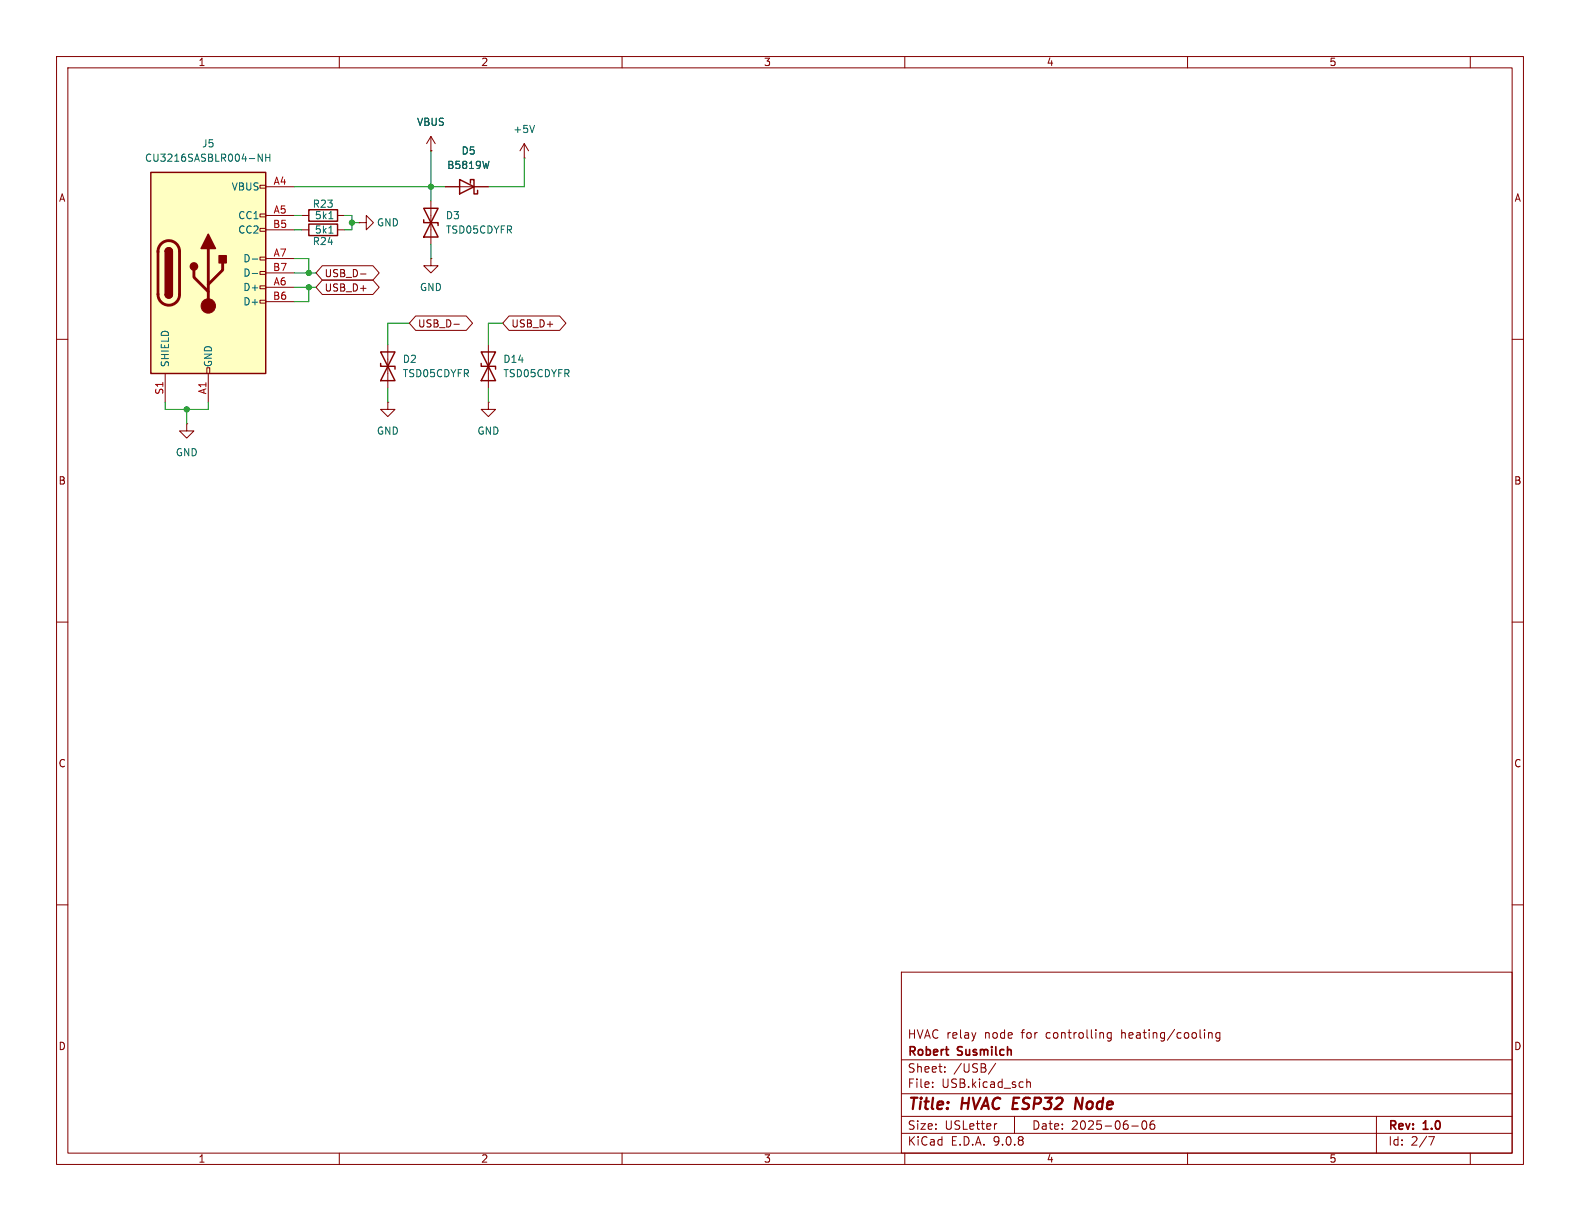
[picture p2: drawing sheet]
(kicad_sch
 (version 20250114)
 (generator "eeschema")
 (generator_version "9.0")
 (paper "USLetter")
 (title_block
  (title "HVAC ESP32 Node")
  (date "2025-06-06")
  (rev "1.0")
  (company "Robert Susmilch")
  (comment 1 "HVAC relay node for controlling heating/cooling"))
 (lib_symbols
  (symbol "Connector:USB_C_Receptacle_USB2.0_14P"
   (pin_names
    (offset 1.016)) (exclude_from_sim no) (in_bom yes) (on_board yes)
   (property "Reference" "J" (at 0 22.225 0) (effects (font (size 1.27 1.27))))
   (property "Value" "USB_C_Receptacle_USB2.0_14P" (at 0 19.685 0) (effects (font (size 1.27 1.27))))
   (property "Footprint" "" (at 3.81 0 0) (effects (font (size 1.27 1.27)) (hide yes)))
   (property "Datasheet" "https://www.usb.org/sites/default/files/documents/usb_type-c.zip" (at 3.81 0 0) (effects (font (size 1.27 1.27)) (hide yes)))
   (property "Description" "USB 2.0-only 14P Type-C Receptacle connector" (at 0 0 0) (effects (font (size 1.27 1.27)) (hide yes)))
   (symbol "USB_C_Receptacle_USB2.0_14P_0_0"
    (rectangle (start -0.254 -17.78) (end 0.254 -16.764) (stroke (width 0) (type default)) (fill (type none)))
    (rectangle (start 10.16 15.494) (end 9.144 14.986) (stroke (width 0) (type default)) (fill (type none)))
    (rectangle (start 10.16 10.414) (end 9.144 9.906) (stroke (width 0) (type default)) (fill (type none)))
    (rectangle (start 10.16 7.874) (end 9.144 7.366) (stroke (width 0) (type default)) (fill (type none)))
    (rectangle (start 10.16 2.794) (end 9.144 2.286) (stroke (width 0) (type default)) (fill (type none)))
    (rectangle (start 10.16 0.254) (end 9.144 -0.254) (stroke (width 0) (type default)) (fill (type none)))
    (rectangle (start 10.16 -2.286) (end 9.144 -2.794) (stroke (width 0) (type default)) (fill (type none)))
    (rectangle (start 10.16 -4.826) (end 9.144 -5.334) (stroke (width 0) (type default)) (fill (type none))))
   (symbol "USB_C_Receptacle_USB2.0_14P_0_1"
    (rectangle (start -10.16 17.78) (end 10.16 -17.78) (stroke (width 0.254) (type default)) (fill (type background)))
    (polyline (pts (xy -8.89 -3.81) (xy -8.89 3.81)) (stroke (width 0.508) (type default)) (fill (type none)))
    (rectangle (start -7.62 -3.81) (end -6.35 3.81) (stroke (width 0.254) (type default)) (fill (type outline)))
    (arc (start -7.62 3.81) (mid -6.985 4.4423) (end -6.35 3.81) (stroke (width 0.254) (type default)) (fill (type none)))
    (arc (start -7.62 3.81) (mid -6.985 4.4423) (end -6.35 3.81) (stroke (width 0.254) (type default)) (fill (type outline)))
    (arc (start -8.89 3.81) (mid -6.985 5.7067) (end -5.08 3.81) (stroke (width 0.508) (type default)) (fill (type none)))
    (arc (start -5.08 -3.81) (mid -6.985 -5.7067) (end -8.89 -3.81) (stroke (width 0.508) (type default)) (fill (type none)))
    (arc (start -6.35 -3.81) (mid -6.985 -4.4423) (end -7.62 -3.81) (stroke (width 0.254) (type default)) (fill (type none)))
    (arc (start -6.35 -3.81) (mid -6.985 -4.4423) (end -7.62 -3.81) (stroke (width 0.254) (type default)) (fill (type outline)))
    (polyline (pts (xy -5.08 3.81) (xy -5.08 -3.81)) (stroke (width 0.508) (type default)) (fill (type none)))
    (circle (center -2.54 1.143) (radius 0.635) (stroke (width 0.254) (type default)) (fill (type outline)))
    (polyline (pts (xy -1.27 4.318) (xy 0 6.858) (xy 1.27 4.318) (xy -1.27 4.318)) (stroke (width 0.254) (type default)) (fill (type outline)))
    (polyline (pts (xy 0 -2.032) (xy 2.54 0.508) (xy 2.54 1.778)) (stroke (width 0.508) (type default)) (fill (type none)))
    (polyline (pts (xy 0 -3.302) (xy -2.54 -0.762) (xy -2.54 0.508)) (stroke (width 0.508) (type default)) (fill (type none)))
    (polyline (pts (xy 0 -5.842) (xy 0 4.318)) (stroke (width 0.508) (type default)) (fill (type none)))
    (circle (center 0 -5.842) (radius 1.27) (stroke (width 0) (type default)) (fill (type outline)))
    (rectangle (start 1.905 1.778) (end 3.175 3.048) (stroke (width 0.254) (type default)) (fill (type outline))))
   (symbol "USB_C_Receptacle_USB2.0_14P_1_1"
    (pin passive line (at -7.62 -22.86 90) (length 5.08) (name "SHIELD" (effects (font (size 1.27 1.27)))) (number "S1" (effects (font (size 1.27 1.27)))))
    (pin passive line (at 0 -22.86 90) (length 5.08) (name "GND" (effects (font (size 1.27 1.27)))) (number "A1" (effects (font (size 1.27 1.27)))))
    (pin passive line (at 0 -22.86 90) (length 5.08) (hide yes) (name "GND" (effects (font (size 1.27 1.27)))) (number "A12" (effects (font (size 1.27 1.27)))))
    (pin passive line (at 0 -22.86 90) (length 5.08) (hide yes) (name "GND" (effects (font (size 1.27 1.27)))) (number "B1" (effects (font (size 1.27 1.27)))))
    (pin passive line (at 0 -22.86 90) (length 5.08) (hide yes) (name "GND" (effects (font (size 1.27 1.27)))) (number "B12" (effects (font (size 1.27 1.27)))))
    (pin passive line (at 15.24 15.24 180) (length 5.08) (name "VBUS" (effects (font (size 1.27 1.27)))) (number "A4" (effects (font (size 1.27 1.27)))))
    (pin passive line (at 15.24 15.24 180) (length 5.08) (hide yes) (name "VBUS" (effects (font (size 1.27 1.27)))) (number "A9" (effects (font (size 1.27 1.27)))))
    (pin passive line (at 15.24 15.24 180) (length 5.08) (hide yes) (name "VBUS" (effects (font (size 1.27 1.27)))) (number "B4" (effects (font (size 1.27 1.27)))))
    (pin passive line (at 15.24 15.24 180) (length 5.08) (hide yes) (name "VBUS" (effects (font (size 1.27 1.27)))) (number "B9" (effects (font (size 1.27 1.27)))))
    (pin bidirectional line (at 15.24 10.16 180) (length 5.08) (name "CC1" (effects (font (size 1.27 1.27)))) (number "A5" (effects (font (size 1.27 1.27)))))
    (pin bidirectional line (at 15.24 7.62 180) (length 5.08) (name "CC2" (effects (font (size 1.27 1.27)))) (number "B5" (effects (font (size 1.27 1.27)))))
    (pin bidirectional line (at 15.24 2.54 180) (length 5.08) (name "D-" (effects (font (size 1.27 1.27)))) (number "A7" (effects (font (size 1.27 1.27)))))
    (pin bidirectional line (at 15.24 0 180) (length 5.08) (name "D-" (effects (font (size 1.27 1.27)))) (number "B7" (effects (font (size 1.27 1.27)))))
    (pin bidirectional line (at 15.24 -2.54 180) (length 5.08) (name "D+" (effects (font (size 1.27 1.27)))) (number "A6" (effects (font (size 1.27 1.27)))))
    (pin bidirectional line (at 15.24 -5.08 180) (length 5.08) (name "D+" (effects (font (size 1.27 1.27)))) (number "B6" (effects (font (size 1.27 1.27))))))
   (embedded_fonts no))
  (symbol "Device:D_Schottky"
   (pin_numbers (hide yes))
   (pin_names
    (offset 1.016) (hide yes)) (exclude_from_sim no) (in_bom yes) (on_board yes)
   (property "Reference" "D" (at 0 2.54 0) (effects (font (size 1.27 1.27))))
   (property "Value" "D_Schottky" (at 0 -2.54 0) (effects (font (size 1.27 1.27))))
   (property "Footprint" "" (at 0 0 0) (effects (font (size 1.27 1.27)) (hide yes)))
   (property "Datasheet" "~" (at 0 0 0) (effects (font (size 1.27 1.27)) (hide yes)))
   (property "Description" "Schottky diode" (at 0 0 0) (effects (font (size 1.27 1.27)) (hide yes)))
   (symbol "D_Schottky_0_1"
    (polyline (pts (xy -1.905 0.635) (xy -1.905 1.27) (xy -1.27 1.27) (xy -1.27 -1.27) (xy -0.635 -1.27) (xy -0.635 -0.635)) (stroke (width 0.254) (type default)) (fill (type none)))
    (polyline (pts (xy 1.27 1.27) (xy 1.27 -1.27) (xy -1.27 0) (xy 1.27 1.27)) (stroke (width 0.254) (type default)) (fill (type none)))
    (polyline (pts (xy 1.27 0) (xy -1.27 0)) (stroke (width 0) (type default)) (fill (type none))))
   (symbol "D_Schottky_1_1"
    (pin passive line (at -3.81 0 0) (length 2.54) (name "K" (effects (font (size 1.27 1.27)))) (number "1" (effects (font (size 1.27 1.27)))))
    (pin passive line (at 3.81 0 180) (length 2.54) (name "A" (effects (font (size 1.27 1.27)))) (number "2" (effects (font (size 1.27 1.27))))))
   (embedded_fonts no))
  (symbol "Device:D_TVS"
   (pin_numbers (hide yes))
   (pin_names
    (offset 1.016) (hide yes)) (exclude_from_sim no) (in_bom yes) (on_board yes)
   (property "Reference" "D" (at 0 2.54 0) (effects (font (size 1.27 1.27))))
   (property "Value" "D_TVS" (at 0 -2.54 0) (effects (font (size 1.27 1.27))))
   (property "Footprint" "" (at 0 0 0) (effects (font (size 1.27 1.27)) (hide yes)))
   (property "Datasheet" "~" (at 0 0 0) (effects (font (size 1.27 1.27)) (hide yes)))
   (property "Description" "Bidirectional transient-voltage-suppression diode" (at 0 0 0) (effects (font (size 1.27 1.27)) (hide yes)))
   (symbol "D_TVS_0_1"
    (polyline (pts (xy -2.54 1.27) (xy -2.54 -1.27) (xy 2.54 1.27) (xy 2.54 -1.27) (xy -2.54 1.27)) (stroke (width 0.254) (type default)) (fill (type none)))
    (polyline (pts (xy 0.508 1.27) (xy 0 1.27) (xy 0 -1.27) (xy -0.508 -1.27)) (stroke (width 0.254) (type default)) (fill (type none)))
    (polyline (pts (xy 1.27 0) (xy -1.27 0)) (stroke (width 0) (type default)) (fill (type none))))
   (symbol "D_TVS_1_1"
    (pin passive line (at -3.81 0 0) (length 2.54) (name "A1" (effects (font (size 1.27 1.27)))) (number "1" (effects (font (size 1.27 1.27)))))
    (pin passive line (at 3.81 0 180) (length 2.54) (name "A2" (effects (font (size 1.27 1.27)))) (number "2" (effects (font (size 1.27 1.27))))))
   (embedded_fonts no))
  (symbol "Device:R"
   (pin_numbers (hide yes))
   (pin_names
    (offset 0)) (exclude_from_sim no) (in_bom yes) (on_board yes)
   (property "Reference" "R" (at 2.032 0 90) (effects (font (size 1.27 1.27))))
   (property "Value" "R" (at 0 0 90) (effects (font (size 1.27 1.27))))
   (property "Footprint" "" (at -1.778 0 90) (effects (font (size 1.27 1.27)) (hide yes)))
   (property "Datasheet" "~" (at 0 0 0) (effects (font (size 1.27 1.27)) (hide yes)))
   (property "Description" "Resistor" (at 0 0 0) (effects (font (size 1.27 1.27)) (hide yes)))
   (symbol "R_0_1"
    (rectangle (start -1.016 -2.54) (end 1.016 2.54) (stroke (width 0.254) (type default)) (fill (type none))))
   (symbol "R_1_1"
    (pin passive line (at 0 3.81 270) (length 1.27) (name "~" (effects (font (size 1.27 1.27)))) (number "1" (effects (font (size 1.27 1.27)))))
    (pin passive line (at 0 -3.81 90) (length 1.27) (name "~" (effects (font (size 1.27 1.27)))) (number "2" (effects (font (size 1.27 1.27))))))
   (embedded_fonts no))
  (symbol "power:+5V"
   (power)
   (pin_numbers (hide yes))
   (pin_names
    (offset 0) (hide yes)) (exclude_from_sim no) (in_bom yes) (on_board yes)
   (property "Reference" "#PWR" (at 0 -3.81 0) (effects (font (size 1.27 1.27)) (hide yes)))
   (property "Value" "+5V" (at 0 3.556 0) (effects (font (size 1.27 1.27))))
   (property "Footprint" "" (at 0 0 0) (effects (font (size 1.27 1.27)) (hide yes)))
   (property "Datasheet" "" (at 0 0 0) (effects (font (size 1.27 1.27)) (hide yes)))
   (property "Description" "Power symbol creates a global label with name \"+5V\"" (at 0 0 0) (effects (font (size 1.27 1.27)) (hide yes)))
   (symbol "+5V_0_1"
    (polyline (pts (xy -0.762 1.27) (xy 0 2.54)) (stroke (width 0) (type default)) (fill (type none)))
    (polyline (pts (xy 0 2.54) (xy 0.762 1.27)) (stroke (width 0) (type default)) (fill (type none)))
    (polyline (pts (xy 0 0) (xy 0 2.54)) (stroke (width 0) (type default)) (fill (type none))))
   (symbol "+5V_1_1"
    (pin power_in line (at 0 0 90) (length 0) (name "~" (effects (font (size 1.27 1.27)))) (number "1" (effects (font (size 1.27 1.27))))))
   (embedded_fonts no))
  (symbol "power:GND"
   (power)
   (pin_numbers (hide yes))
   (pin_names
    (offset 0) (hide yes)) (exclude_from_sim no) (in_bom yes) (on_board yes)
   (property "Reference" "#PWR" (at 0 -6.35 0) (effects (font (size 1.27 1.27)) (hide yes)))
   (property "Value" "GND" (at 0 -3.81 0) (effects (font (size 1.27 1.27))))
   (property "Footprint" "" (at 0 0 0) (effects (font (size 1.27 1.27)) (hide yes)))
   (property "Datasheet" "" (at 0 0 0) (effects (font (size 1.27 1.27)) (hide yes)))
   (property "Description" "Power symbol creates a global label with name \"GND\" , ground" (at 0 0 0) (effects (font (size 1.27 1.27)) (hide yes)))
   (symbol "GND_0_1"
    (polyline (pts (xy 0 0) (xy 0 -1.27) (xy 1.27 -1.27) (xy 0 -2.54) (xy -1.27 -1.27) (xy 0 -1.27)) (stroke (width 0) (type default)) (fill (type none))))
   (symbol "GND_1_1"
    (pin power_in line (at 0 0 270) (length 0) (name "~" (effects (font (size 1.27 1.27)))) (number "1" (effects (font (size 1.27 1.27))))))
   (embedded_fonts no))
  (symbol "power:VBUS"
   (power)
   (pin_numbers (hide yes))
   (pin_names
    (offset 0) (hide yes)) (exclude_from_sim no) (in_bom yes) (on_board yes)
   (property "Reference" "#PWR" (at 0 -3.81 0) (effects (font (size 1.27 1.27)) (hide yes)))
   (property "Value" "VBUS" (at 0 3.556 0) (effects (font (size 1.27 1.27))))
   (property "Footprint" "" (at 0 0 0) (effects (font (size 1.27 1.27)) (hide yes)))
   (property "Datasheet" "" (at 0 0 0) (effects (font (size 1.27 1.27)) (hide yes)))
   (property "Description" "Power symbol creates a global label with name \"VBUS\"" (at 0 0 0) (effects (font (size 1.27 1.27)) (hide yes)))
   (symbol "VBUS_0_1"
    (polyline (pts (xy -0.762 1.27) (xy 0 2.54)) (stroke (width 0) (type default)) (fill (type none)))
    (polyline (pts (xy 0 2.54) (xy 0.762 1.27)) (stroke (width 0) (type default)) (fill (type none)))
    (polyline (pts (xy 0 0) (xy 0 2.54)) (stroke (width 0) (type default)) (fill (type none))))
   (symbol "VBUS_1_1"
    (pin power_in line (at 0 0 90) (length 0) (name "~" (effects (font (size 1.27 1.27)))) (number "1" (effects (font (size 1.27 1.27))))))
   (embedded_fonts no)))
 (junction
  (at 54.61 48.26)
  (diameter 0)
  (color 0 0 0 0))
 (junction
  (at 76.2 33.02)
  (diameter 0)
  (color 0 0 0 0))
 (junction
  (at 33.02 72.39)
  (diameter 0)
  (color 0 0 0 0))
 (junction
  (at 62.23 39.37)
  (diameter 0)
  (color 0 0 0 0))
 (junction
  (at 54.61 50.8)
  (diameter 0)
  (color 0 0 0 0))
 (wire
  (pts (xy 29.21 72.39) (xy 33.02 72.39))
  (stroke (width 0) (type default)))
 (wire
  (pts (xy 92.71 27.94) (xy 92.71 33.02))
  (stroke (width 0) (type default)))
 (wire
  (pts (xy 76.2 43.18) (xy 76.2 45.72))
  (stroke (width 0) (type default)))
 (wire
  (pts (xy 36.83 72.39) (xy 36.83 71.12))
  (stroke (width 0) (type default)))
 (wire
  (pts (xy 62.23 39.37) (xy 63.5 39.37))
  (stroke (width 0) (type default)))
 (wire
  (pts (xy 33.02 72.39) (xy 33.02 74.93))
  (stroke (width 0) (type default)))
 (wire
  (pts (xy 52.07 40.64) (xy 53.34 40.64))
  (stroke (width 0) (type default)))
 (wire
  (pts (xy 52.07 48.26) (xy 54.61 48.26))
  (stroke (width 0) (type default)))
 (wire
  (pts (xy 52.07 53.34) (xy 54.61 53.34))
  (stroke (width 0) (type default)))
 (wire
  (pts (xy 52.07 50.8) (xy 54.61 50.8))
  (stroke (width 0) (type default)))
 (wire
  (pts (xy 62.23 39.37) (xy 62.23 40.64))
  (stroke (width 0) (type default)))
 (wire
  (pts (xy 62.23 38.1) (xy 62.23 39.37))
  (stroke (width 0) (type default)))
 (wire
  (pts (xy 92.71 33.02) (xy 86.36 33.02))
  (stroke (width 0) (type default)))
 (wire
  (pts (xy 29.21 71.12) (xy 29.21 72.39))
  (stroke (width 0) (type default)))
 (wire
  (pts (xy 72.39 57.15) (xy 68.58 57.15))
  (stroke (width 0) (type default)))
 (wire
  (pts (xy 86.36 57.15) (xy 86.36 60.96))
  (stroke (width 0) (type default)))
 (wire
  (pts (xy 76.2 33.02) (xy 78.74 33.02))
  (stroke (width 0) (type default)))
 (wire
  (pts (xy 86.36 68.58) (xy 86.36 71.12))
  (stroke (width 0) (type default)))
 (wire
  (pts (xy 68.58 68.58) (xy 68.58 71.12))
  (stroke (width 0) (type default)))
 (wire
  (pts (xy 54.61 50.8) (xy 55.88 50.8))
  (stroke (width 0) (type default)))
 (wire
  (pts (xy 60.96 38.1) (xy 62.23 38.1))
  (stroke (width 0) (type default)))
 (wire
  (pts (xy 54.61 53.34) (xy 54.61 50.8))
  (stroke (width 0) (type default)))
 (wire
  (pts (xy 33.02 72.39) (xy 36.83 72.39))
  (stroke (width 0) (type default)))
 (wire
  (pts (xy 76.2 26.67) (xy 76.2 33.02))
  (stroke (width 0) (type default)))
 (wire
  (pts (xy 54.61 48.26) (xy 55.88 48.26))
  (stroke (width 0) (type default)))
 (wire
  (pts (xy 76.2 33.02) (xy 76.2 35.56))
  (stroke (width 0) (type default)))
 (wire
  (pts (xy 54.61 45.72) (xy 54.61 48.26))
  (stroke (width 0) (type default)))
 (wire
  (pts (xy 62.23 40.64) (xy 60.96 40.64))
  (stroke (width 0) (type default)))
 (wire
  (pts (xy 68.58 57.15) (xy 68.58 60.96))
  (stroke (width 0) (type default)))
 (wire
  (pts (xy 52.07 45.72) (xy 54.61 45.72))
  (stroke (width 0) (type default)))
 (wire
  (pts (xy 88.9 57.15) (xy 86.36 57.15))
  (stroke (width 0) (type default)))
 (wire
  (pts (xy 52.07 38.1) (xy 53.34 38.1))
  (stroke (width 0) (type default)))
 (wire
  (pts (xy 52.07 33.02) (xy 76.2 33.02))
  (stroke (width 0) (type default)))
 (global_label "USB_D+"
  (shape bidirectional)
  (at 88.9 57.15 0)
  (fields_autoplaced yes)
  (effects (font (size 1.27 1.27)) (justify left))
  (property "Intersheetrefs" "${INTERSHEET_REFS}" (at 100.6165 57.15 0) (effects (font (size 1.27 1.27)) (justify left) (hide yes))))
 (global_label "USB_D-"
  (shape bidirectional)
  (at 55.88 48.26 0)
  (fields_autoplaced yes)
  (effects (font (size 1.27 1.27)) (justify left))
  (property "Intersheetrefs" "${INTERSHEET_REFS}" (at 67.5965 48.26 0) (effects (font (size 1.27 1.27)) (justify left) (hide yes))))
 (global_label "USB_D-"
  (shape bidirectional)
  (at 72.39 57.15 0)
  (fields_autoplaced yes)
  (effects (font (size 1.27 1.27)) (justify left))
  (property "Intersheetrefs" "${INTERSHEET_REFS}" (at 84.1065 57.15 0) (effects (font (size 1.27 1.27)) (justify left) (hide yes))))
 (global_label "USB_D+"
  (shape bidirectional)
  (at 55.88 50.8 0)
  (fields_autoplaced yes)
  (effects (font (size 1.27 1.27)) (justify left))
  (property "Intersheetrefs" "${INTERSHEET_REFS}" (at 67.5965 50.8 0) (effects (font (size 1.27 1.27)) (justify left) (hide yes))))
 (symbol
  (lib_id "power:VBUS")
  (at 76.2 26.67 0)
  (unit 1)
  (exclude_from_sim no)
  (in_bom yes)
  (on_board yes)
  (dnp no)
  (fields_autoplaced yes)
  (property "Reference" "#PWR054" (at 76.2 30.48 0) (effects (font (size 1.27 1.27)) (hide yes)))
  (property "Value" "VBUS" (at 76.2 21.59 0) (effects (font (size 1.27 1.27))))
  (property "Footprint" "" (at 76.2 26.67 0) (effects (font (size 1.27 1.27)) (hide yes)))
  (property "Datasheet" "" (at 76.2 26.67 0) (effects (font (size 1.27 1.27)) (hide yes)))
  (property "Description" "Power symbol creates a global label with name \"VBUS\"" (at 76.2 26.67 0) (effects (font (size 1.27 1.27)) (hide yes)))
  (pin "1"))
 (symbol
  (lib_id "power:+5V")
  (at 92.71 27.94 0)
  (unit 1)
  (exclude_from_sim no)
  (in_bom yes)
  (on_board yes)
  (dnp no)
  (fields_autoplaced yes)
  (property "Reference" "#PWR057" (at 92.71 31.75 0) (effects (font (size 1.27 1.27)) (hide yes)))
  (property "Value" "+5V" (at 92.71 22.86 0) (effects (font (size 1.27 1.27))))
  (property "Footprint" "" (at 92.71 27.94 0) (effects (font (size 1.27 1.27)) (hide yes)))
  (property "Datasheet" "" (at 92.71 27.94 0) (effects (font (size 1.27 1.27)) (hide yes)))
  (property "Description" "Power symbol creates a global label with name \"+5V\"" (at 92.71 27.94 0) (effects (font (size 1.27 1.27)) (hide yes)))
  (pin "1"))
 (symbol
  (lib_id "Device:R")
  (at 57.15 38.1 90)
  (unit 1)
  (exclude_from_sim no)
  (in_bom yes)
  (on_board yes)
  (dnp no)
  (property "Reference" "R23" (at 57.15 36.068 90) (effects (font (size 1.27 1.27))))
  (property "Value" "5k1" (at 57.404 38.1 90) (effects (font (size 1.27 1.27))))
  (property "Footprint" "Resistor_SMD:R_0603_1608Metric_Pad0.98x0.95mm_HandSolder" (at 57.15 39.878 90) (effects (font (size 1.27 1.27)) (hide yes)))
  (property "Datasheet" "~" (at 57.15 38.1 0) (effects (font (size 1.27 1.27)) (hide yes)))
  (property "Description" "Resistor" (at 57.15 38.1 0) (effects (font (size 1.27 1.27)) (hide yes)))
  (pin "2")
  (pin "1"))
 (symbol
  (lib_id "Device:R")
  (at 57.15 40.64 90)
  (mirror x)
  (unit 1)
  (exclude_from_sim no)
  (in_bom yes)
  (on_board yes)
  (dnp no)
  (property "Reference" "R24" (at 57.15 42.672 90) (effects (font (size 1.27 1.27))))
  (property "Value" "5k1" (at 57.404 40.64 90) (effects (font (size 1.27 1.27))))
  (property "Footprint" "Resistor_SMD:R_0603_1608Metric_Pad0.98x0.95mm_HandSolder" (at 57.15 38.862 90) (effects (font (size 1.27 1.27)) (hide yes)))
  (property "Datasheet" "~" (at 57.15 40.64 0) (effects (font (size 1.27 1.27)) (hide yes)))
  (property "Description" "Resistor" (at 57.15 40.64 0) (effects (font (size 1.27 1.27)) (hide yes)))
  (pin "2")
  (pin "1"))
 (symbol
  (lib_id "power:GND")
  (at 68.58 71.12 0)
  (mirror y)
  (unit 1)
  (exclude_from_sim no)
  (in_bom yes)
  (on_board yes)
  (dnp no)
  (fields_autoplaced yes)
  (property "Reference" "#PWR053" (at 68.58 77.47 0) (effects (font (size 1.27 1.27)) (hide yes)))
  (property "Value" "GND" (at 68.58 76.2 0) (effects (font (size 1.27 1.27))))
  (property "Footprint" "" (at 68.58 71.12 0) (effects (font (size 1.27 1.27)) (hide yes)))
  (property "Datasheet" "" (at 68.58 71.12 0) (effects (font (size 1.27 1.27)) (hide yes)))
  (property "Description" "Power symbol creates a global label with name \"GND\" , ground" (at 68.58 71.12 0) (effects (font (size 1.27 1.27)) (hide yes)))
  (pin "1"))
 (symbol
  (lib_id "Device:D_TVS")
  (at 86.36 64.77 90)
  (unit 1)
  (exclude_from_sim no)
  (in_bom yes)
  (on_board yes)
  (dnp no)
  (property "Reference" "D14" (at 88.9 63.4999 90) (effects (font (size 1.27 1.27)) (justify right)))
  (property "Value" "TSD05CDYFR" (at 88.9 66.0399 90) (effects (font (size 1.27 1.27)) (justify right)))
  (property "Footprint" "Diode_SMD:D_SOD-323_HandSoldering" (at 86.36 64.77 0) (effects (font (size 1.27 1.27)) (hide yes)))
  (property "Datasheet" "~" (at 86.36 64.77 0) (effects (font (size 1.27 1.27)) (hide yes)))
  (property "Description" "Bidirectional transient-voltage-suppression diode" (at 86.36 64.77 0) (effects (font (size 1.27 1.27)) (hide yes)))
  (pin "2")
  (pin "1"))
 (symbol
  (lib_id "Connector:USB_C_Receptacle_USB2.0_14P")
  (at 36.83 48.26 0)
  (unit 1)
  (exclude_from_sim no)
  (in_bom yes)
  (on_board yes)
  (dnp no)
  (fields_autoplaced yes)
  (property "Reference" "J5" (at 36.83 25.4 0) (effects (font (size 1.27 1.27))))
  (property "Value" "CU3216SASBLR004-NH" (at 36.83 27.94 0) (effects (font (size 1.27 1.27))))
  (property "Footprint" "Personal:CONN_CU3216SASBLR004-NH_CVI" (at 40.64 48.26 0) (effects (font (size 1.27 1.27)) (hide yes)))
  (property "Datasheet" "https://www.usb.org/sites/default/files/documents/usb_type-c.zip" (at 40.64 48.26 0) (effects (font (size 1.27 1.27)) (hide yes)))
  (property "Description" "USB 2.0-only 14P Type-C Receptacle connector" (at 36.83 48.26 0) (effects (font (size 1.27 1.27)) (hide yes)))
  (pin "S1")
  (pin "A12")
  (pin "B4")
  (pin "B5")
  (pin "A1")
  (pin "A5")
  (pin "B12")
  (pin "A6")
  (pin "B1")
  (pin "B9")
  (pin "A9")
  (pin "B6")
  (pin "B7")
  (pin "A4")
  (pin "A7"))
 (symbol
  (lib_id "power:GND")
  (at 33.02 74.93 0)
  (unit 1)
  (exclude_from_sim no)
  (in_bom yes)
  (on_board yes)
  (dnp no)
  (fields_autoplaced yes)
  (property "Reference" "#PWR051" (at 33.02 81.28 0) (effects (font (size 1.27 1.27)) (hide yes)))
  (property "Value" "GND" (at 33.02 80.01 0) (effects (font (size 1.27 1.27))))
  (property "Footprint" "" (at 33.02 74.93 0) (effects (font (size 1.27 1.27)) (hide yes)))
  (property "Datasheet" "" (at 33.02 74.93 0) (effects (font (size 1.27 1.27)) (hide yes)))
  (property "Description" "Power symbol creates a global label with name \"GND\" , ground" (at 33.02 74.93 0) (effects (font (size 1.27 1.27)) (hide yes)))
  (pin "1"))
 (symbol
  (lib_id "power:GND")
  (at 76.2 45.72 0)
  (mirror y)
  (unit 1)
  (exclude_from_sim no)
  (in_bom yes)
  (on_board yes)
  (dnp no)
  (fields_autoplaced yes)
  (property "Reference" "#PWR055" (at 76.2 52.07 0) (effects (font (size 1.27 1.27)) (hide yes)))
  (property "Value" "GND" (at 76.2 50.8 0) (effects (font (size 1.27 1.27))))
  (property "Footprint" "" (at 76.2 45.72 0) (effects (font (size 1.27 1.27)) (hide yes)))
  (property "Datasheet" "" (at 76.2 45.72 0) (effects (font (size 1.27 1.27)) (hide yes)))
  (property "Description" "Power symbol creates a global label with name \"GND\" , ground" (at 76.2 45.72 0) (effects (font (size 1.27 1.27)) (hide yes)))
  (pin "1"))
 (symbol
  (lib_id "power:GND")
  (at 63.5 39.37 90)
  (unit 1)
  (exclude_from_sim no)
  (in_bom yes)
  (on_board yes)
  (dnp no)
  (property "Reference" "#PWR052" (at 69.85 39.37 0) (effects (font (size 1.27 1.27)) (hide yes)))
  (property "Value" "GND" (at 66.548 39.37 90) (effects (font (size 1.27 1.27)) (justify right)))
  (property "Footprint" "" (at 63.5 39.37 0) (effects (font (size 1.27 1.27)) (hide yes)))
  (property "Datasheet" "" (at 63.5 39.37 0) (effects (font (size 1.27 1.27)) (hide yes)))
  (property "Description" "Power symbol creates a global label with name \"GND\" , ground" (at 63.5 39.37 0) (effects (font (size 1.27 1.27)) (hide yes)))
  (pin "1"))
 (symbol
  (lib_id "Device:D_TVS")
  (at 68.58 64.77 90)
  (unit 1)
  (exclude_from_sim no)
  (in_bom yes)
  (on_board yes)
  (dnp no)
  (property "Reference" "D2" (at 71.12 63.4999 90) (effects (font (size 1.27 1.27)) (justify right)))
  (property "Value" "TSD05CDYFR" (at 71.12 66.0399 90) (effects (font (size 1.27 1.27)) (justify right)))
  (property "Footprint" "Diode_SMD:D_SOD-323_HandSoldering" (at 68.58 64.77 0) (effects (font (size 1.27 1.27)) (hide yes)))
  (property "Datasheet" "~" (at 68.58 64.77 0) (effects (font (size 1.27 1.27)) (hide yes)))
  (property "Description" "Bidirectional transient-voltage-suppression diode" (at 68.58 64.77 0) (effects (font (size 1.27 1.27)) (hide yes)))
  (pin "2")
  (pin "1"))
 (symbol
  (lib_id "Device:D_Schottky")
  (at 82.55 33.02 180)
  (unit 1)
  (exclude_from_sim no)
  (in_bom yes)
  (on_board yes)
  (dnp no)
  (property "Reference" "D5" (at 82.8675 26.67 0) (effects (font (size 1.27 1.27))))
  (property "Value" "B5819W" (at 82.8675 29.21 0) (effects (font (size 1.27 1.27))))
  (property "Footprint" "Diode_SMD:D_SOD-123" (at 82.55 33.02 0) (effects (font (size 1.27 1.27)) (hide yes)))
  (property "Datasheet" "~" (at 82.55 33.02 0) (effects (font (size 1.27 1.27)) (hide yes)))
  (property "Description" "Schottky diode" (at 82.55 33.02 0) (effects (font (size 1.27 1.27)) (hide yes)))
  (pin "1")
  (pin "2"))
 (symbol
  (lib_id "Device:D_TVS")
  (at 76.2 39.37 90)
  (unit 1)
  (exclude_from_sim no)
  (in_bom yes)
  (on_board yes)
  (dnp no)
  (property "Reference" "D3" (at 78.74 38.0999 90) (effects (font (size 1.27 1.27)) (justify right)))
  (property "Value" "TSD05CDYFR" (at 78.74 40.6399 90) (effects (font (size 1.27 1.27)) (justify right)))
  (property "Footprint" "Diode_SMD:D_SOD-323_HandSoldering" (at 76.2 39.37 0) (effects (font (size 1.27 1.27)) (hide yes)))
  (property "Datasheet" "~" (at 76.2 39.37 0) (effects (font (size 1.27 1.27)) (hide yes)))
  (property "Description" "Bidirectional transient-voltage-suppression diode" (at 76.2 39.37 0) (effects (font (size 1.27 1.27)) (hide yes)))
  (pin "2")
  (pin "1"))
 (symbol
  (lib_id "power:GND")
  (at 86.36 71.12 0)
  (mirror y)
  (unit 1)
  (exclude_from_sim no)
  (in_bom yes)
  (on_board yes)
  (dnp no)
  (fields_autoplaced yes)
  (property "Reference" "#PWR056" (at 86.36 77.47 0) (effects (font (size 1.27 1.27)) (hide yes)))
  (property "Value" "GND" (at 86.36 76.2 0) (effects (font (size 1.27 1.27))))
  (property "Footprint" "" (at 86.36 71.12 0) (effects (font (size 1.27 1.27)) (hide yes)))
  (property "Datasheet" "" (at 86.36 71.12 0) (effects (font (size 1.27 1.27)) (hide yes)))
  (property "Description" "Power symbol creates a global label with name \"GND\" , ground" (at 86.36 71.12 0) (effects (font (size 1.27 1.27)) (hide yes)))
  (pin "1")))
